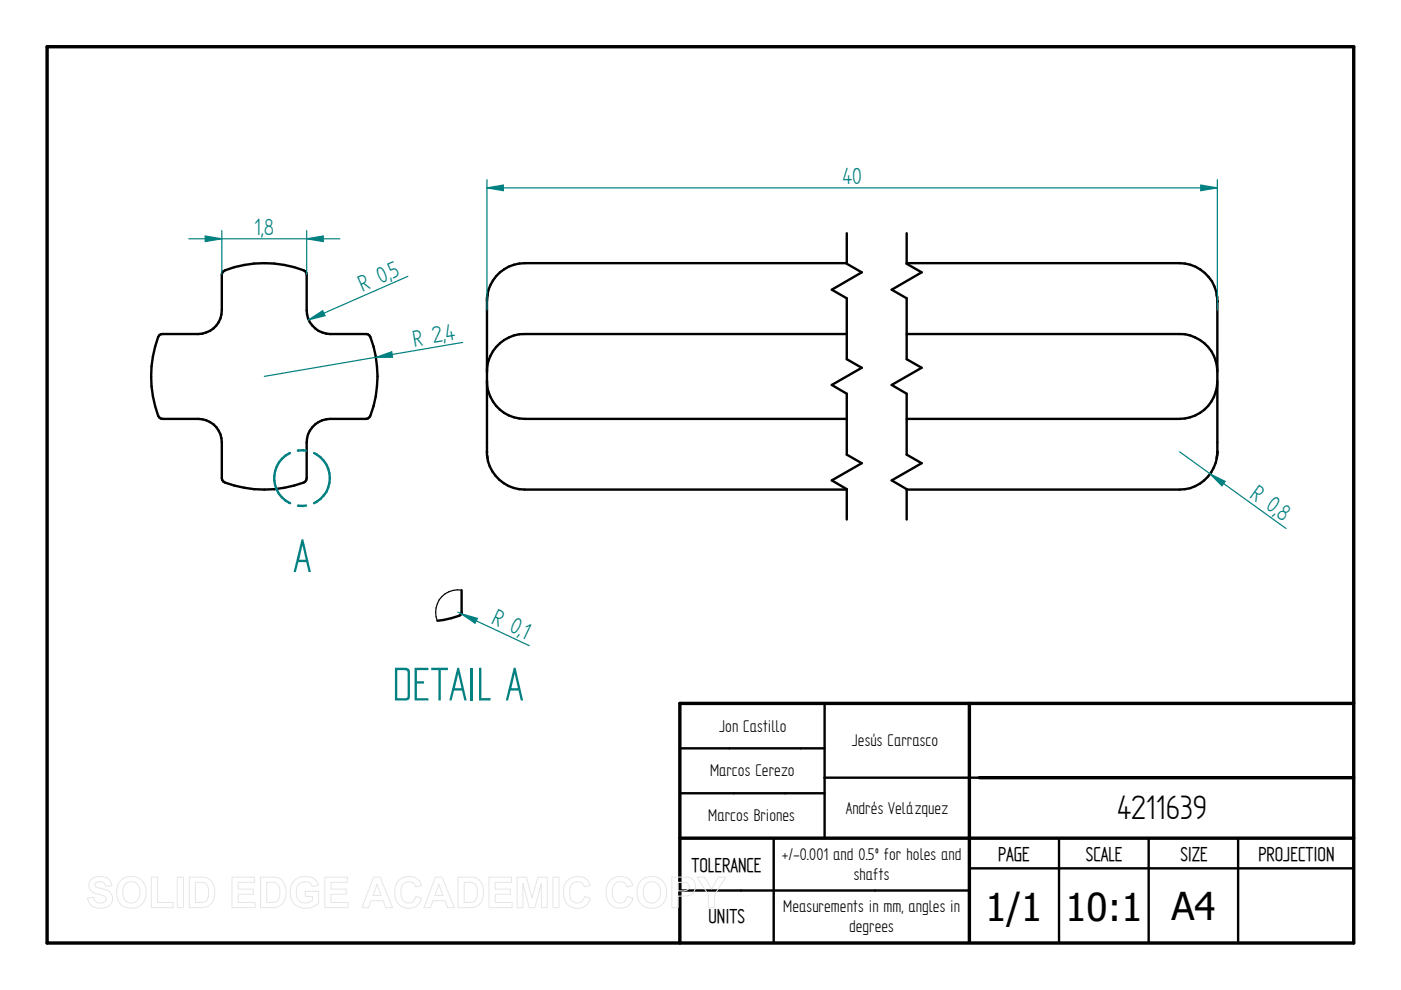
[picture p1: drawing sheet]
<svg xmlns="http://www.w3.org/2000/svg" width="297mm" height="210mm" viewBox="0 0 297 210" stroke-linecap="round" stroke-linejoin="round" font-family="sans-serif">
<path d="M10 9.9h277v190h-277zM205.5 149.1v50.5M287 149.1h-142.9v50.8M144.1 177.7h142.9M207.6 164.9h79.4" fill="none" stroke="#000" stroke-width=".72"/>
<g fill="none" stroke="#000" stroke-width=".51">
<path d="M179.5 55.8h-68.3a8 8 0 0 0-8 8M192.2 55.8h57.9a8.1 8.1 0 0 1 8 7.2M33.7 71.1l.8-.3h7.5a5 5 0 0 0 5-5v-7.5l.4-.8a22.6 22.6 0 0 1 17.3 0l.3 .8v7.5a5.1 5.1 0 0 0 5 5h7.6l.7 .3a22.6 22.6 0 0 1 0 17.4l-.7 .3h-7.6a5 5 0 0 0-5 5v7.6l-.3 .7a23.1 23.1 0 0 1-17.3 0l-.4-.7v-7.6a4.9 4.9 0 0 0-5-5h-7.5l-.8-.3a23.1 23.1 0 0 1 0-17.4zM103.4 62.5l-.2 .6v33.4l.2 .7M179.5 70.8h-68.3a8 8 0 0 0-8 8M192.2 70.8h57.9a8 8 0 0 1 8 8M257.9 62.4l.2 1.4v32l-.2 1.4M103.2 80.8a8 8 0 0 0 8 8h68.3M103.3 96.6a8 8 0 0 0 7.9 7.2h68.3M258.1 80.8a8 8 0 0 1-8 8h-57.9M258.1 95.8a8.1 8.1 0 0 1-8 8h-57.9M144.1 158.7h30.7"/>
<path d="M174.8 149.1v28.6M144.1 168.2h30.7M164 177.7v22.2M207.6 164.9h-32.8M224.5 177.7v22.2M243.5 177.7v22.2M262.5 177.7v22.2M144.1 188.8h61.4M205.5 184.1h81.5"/>
</g>
<path d="M103.2 63.8h.1M258.1 63.8h.1M103.2 95.8h.1M258.1 95.8h.1" fill="none" stroke="#000" stroke-width=".25"/>
<g fill="#000">
<circle cx="258.1" cy="63.8" r=".25"/>
<circle cx="103.2" cy="95.8" r=".25"/>
<circle cx="258.1" cy="95.8" r=".25"/>
</g>
<path d="M103.2 39.8l3.5-.6v1.2zM103.2 38.1v27.7M258.1 38.1v27.7" fill="none" stroke="#008080" stroke-width=".25"/>
<path d="M103.2 39.8l3.5-.6v1.2z" fill="#008080"/>
<path d="M254.6 39.2l3.5 .6-3.5 .6z" fill="none" stroke="#008080" stroke-width=".25"/>
<path d="M254.6 39.2l3.5 .6-3.5 .6z" fill="#008080"/>
<path d="M103.2 39.8h154.9M250.1 95.8l22.6 16.3M256.6 100.5l3.2 1.6-.7 .9z" fill="none" stroke="#008080" stroke-width=".25"/>
<path d="M256.6 100.5l3.2 1.6-.7 .9z" fill="#008080"/>
<path d="M79.7 75.8l3.4-1.2 .1 1.1zM98.1 72.6l-42.1 7.2" fill="none" stroke="#008080" stroke-width=".25"/>
<path d="M79.7 75.8l3.4-1.2 .1 1.1z" fill="#008080"/>
<path d="M86.5 58.6l-21.1 9.2M65.4 67.8l3-1.9 .5 1z" fill="none" stroke="#008080" stroke-width=".25"/>
<path d="M65.4 67.8l3-1.9 .5 1z" fill="#008080"/>
<path d="M61.5 96.1a5.9 5.9 0 0 0-3.4 5.3 5.9 5.9 0 0 0 3.4 5.3M63.2 95.5h1.7M66.6 96.1a5.9 5.9 0 0 1 3.3 5.3 5.9 5.9 0 0 1-3.3 5.3M64.9 107.2h-1.7" fill="none" stroke="#008080" stroke-width=".51"/>
<path d="M97.9 125.1v4.7l-.3 .6a16 16 0 0 1-4.9 1.2" fill="none" stroke="#000" stroke-width=".51"/>
<path d="M97.9 125.1a4.7 4.7 0 0 0-5.2 6.5" fill="none" stroke="#000" stroke-width=".25"/>
<path d="M97.1 129.8l15.1 7.1M97.8 130.1l3.4 1-.5 1z" fill="none" stroke="#008080" stroke-width=".25"/>
<path d="M97.8 130.1l3.4 1-.5 1z" fill="#008080"/>
<path d="M43.5 50l3.5 .6-3.5 .6zM47 48.9v9.4M65 48.9v9.4" fill="none" stroke="#008080" stroke-width=".25"/>
<path d="M43.5 50l3.5 .6-3.5 .6z" fill="#008080"/>
<path d="M65 50.6l3.5-.6v1.2z" fill="none" stroke="#008080" stroke-width=".25"/>
<path d="M65 50.6l3.5-.6v1.2z" fill="#008080"/>
<path d="M40 50.6h32" fill="none" stroke="#008080" stroke-width=".25"/>
<path d="M179.5 49.4v6.5l3.2 1.8-6.3 3.7 3.1 1.8v13l3.2 1.8-6.3 3.6 3.1 1.9v12.9l3.2 1.8-6.3 3.7 3.1 1.8v6.5M192.2 49.4v6.5l3.2 1.8-6.3 3.7 3.1 1.8v13l3.2 1.8-6.3 3.6 3.1 1.9v12.9l3.2 1.8-6.3 3.7 3.1 1.8v6.5" fill="none" stroke="#000" stroke-width=".51"/>
<g fill="none" stroke="#e6e6e6" stroke-width=".21">
<path d="M19.3 186.5a3.1 3.1 0 0 1 4 .2l.4 1.1-1.3 .1a1.28 1.28 0 0 0-1-1 1.28 1.28 0 0 0-1.3 .5v.4a5.6 5.6 0 0 0 2.5 .9 1.98 1.98 0 0 1 1.2 2.4 1.98 1.98 0 0 1-2.2 1.5 2.48 2.48 0 0 1-3-2.2l1.2-.2a1.44 1.44 0 0 0 1.3 1.3 1.44 1.44 0 0 0 1.5-.9 1.18 1.18 0 0 0-1.4-.9 2.36 2.36 0 0 1-2.4-2l.1-.7zM25.8 186.5a3.3 3.3 0 0 1 3.9-.1 3.3 3.3 0 0 1 1.2 3.8 3.2 3.2 0 0 1-3.8 2.3 3.2 3.2 0 0 1-2.4-3.8 3 3 0 0 1 1.1-2.2zM26.5 187.5a1.87 1.87 0 0 1 2.2-.4 1.87 1.87 0 0 1 1 2.1 1.87 1.87 0 0 1-1.8 2.3 1.87 1.87 0 0 1-1.9-2.3l.1-.8zM32.1 186h1.3v5.3h3.3v1.1h-4.6zM37.6 186h1.3v6.4h-1.3zM40.1 186h2.4a2.79 2.79 0 0 1 3 3.3 2.79 2.79 0 0 1-2.9 3.1h-2.5zM41.4 187.1a2.64 2.64 0 0 1 2.5 .5 3.3 3.3 0 0 1-.3 3.5l-.8 .2h-1.4zM49.2 186h4.8v1.1h-3.5v1.4h3.2v1.1h-3.2v1.7h3.6v1.1h-4.9zM55.2 186h2.4a2.79 2.79 0 0 1 3.1 3.3 2.79 2.79 0 0 1-3 3.1h-2.5zM56.6 187.1a2.64 2.64 0 0 1 2.4 .5 3.3 3.3 0 0 1-.3 3.5l-.8 .2h-1.3zM62.3 186.8a3.6 3.6 0 0 1 4.6-.2l.6 1.1-1.3 .3a1.8 1.8 0 0 0-2.2-1 1.8 1.8 0 0 0-1.2 2.1 2.01 2.01 0 0 0 1.1 2.2 2.01 2.01 0 0 0 2.3-.4v-.8h-1.5v-1.1h2.9v2.6a3.8 3.8 0 0 1-5.5-.3 4 4 0 0 1 .2-4.5zM68.9 186h4.8v1.1h-3.5v1.4h3.2v1.1h-3.2v1.7h3.6v1.1h-4.9z"/>
<path d="M79.2 186h1.4l2.6 6.4h-1.4l-.6-1.4h-2.5l-.6 1.4h-1.4zM79.9 187.5l.9 2.4h-1.7zM84.5 186.7a2.87 2.87 0 0 1 4.9 1l-1.3 .3a1.6 1.6 0 0 0-1.8-1 1.6 1.6 0 0 0-1.3 1.7 2.19 2.19 0 0 0 1.3 2.7 1.55 1.55 0 0 0 1.9-1.3l1.2 .4a2.93 2.93 0 0 1-3.4 2 2.93 2.93 0 0 1-2.3-3.3v-.6a3.2 3.2 0 0 1 .8-1.9zM92.3 186h1.4l2.6 6.4h-1.4l-.5-1.4h-2.6l-.5 1.4h-1.4zM93 187.5l.9 2.4h-1.7zM97.1 186h2.4a2.79 2.79 0 0 1 3 3.3 2.79 2.79 0 0 1-2.9 3.1h-2.5zM98.4 187.1a2.64 2.64 0 0 1 2.4 .5 3.3 3.3 0 0 1-.2 3.5l-.9 .2h-1.3zM103.7 186h4.8v1.1h-3.5v1.4h3.2v1.1h-3.2v1.7h3.6v1.1h-4.9zM109.6 186h2l1.2 4.4 1.2-4.4h2v6.4h-1.2v-5.1l-1.4 5.1h-1.2l-1.3-5.1v5.1h-1.3zM117.2 186h1.3v6.4h-1.3zM120.3 186.7a2.87 2.87 0 0 1 4.8 1l-1.2 .3a1.6 1.6 0 0 0-1.9-1 1.6 1.6 0 0 0-1.2 1.7 2.19 2.19 0 0 0 1.3 2.7 1.55 1.55 0 0 0 1.8-1.3l1.3 .4a2.93 2.93 0 0 1-3.5 2 2.93 2.93 0 0 1-2.2-3.3v-.6a3.2 3.2 0 0 1 .8-1.9zM129.3 186.7a2.87 2.87 0 0 1 4.9 1l-1.2 .3a1.6 1.6 0 0 0-1.9-1 1.6 1.6 0 0 0-1.3 1.7 2.19 2.19 0 0 0 1.3 2.7 1.55 1.55 0 0 0 1.9-1.3l1.2 .4a2.93 2.93 0 0 1-3.4 2 2.93 2.93 0 0 1-2.3-3.3l.1-.6a3.2 3.2 0 0 1 .7-1.9z"/>
<path d="M136.2 186.5a3.3 3.3 0 0 1 3.9-.1 3.3 3.3 0 0 1 1.1 3.8 3.2 3.2 0 0 1-3.7 2.3 3.2 3.2 0 0 1-2.4-3.8 3 3 0 0 1 1.1-2.2zM136.9 187.5a1.87 1.87 0 0 1 2.2-.4 1.87 1.87 0 0 1 .9 2.1 1.87 1.87 0 0 1-1.8 2.3 1.87 1.87 0 0 1-1.8-2.3l.1-.8zM142.4 186h2.1a2.5 2.5 0 0 1 2.7 1 2.08 2.08 0 0 1-.1 2.2 2.08 2.08 0 0 1-2.1 .8h-1.2v2.4h-1.4zM143.8 187.1h.6a1.28 1.28 0 0 1 1.7 .9 1.22 1.22 0 0 1-1.6 .9h-.7zM147.8 186h1.5l1.6 2.5 1.4-2.5h1.6l-2.4 3.7v2.7h-1.3v-2.7z"/>
</g>
<g font-size="11.3" fill="#008080">
<text x="62.1" y="121.3">A</text>
<text x="83.2" y="148.5">DETAIL A</text>
</g>
<g font-size="8.1">
<text x="236.9" y="173.7">4211639</text>
<text x="208.9" y="195.3">1/1</text>
<text x="225.9" y="195.3">10:1</text>
<text x="248.4" y="195.1">A4</text>
</g>
<g font-size="5.6" fill="#008080">
<text x="178.6" y="39">40</text>
<text x="53.9" y="49.8">1,8</text>
<text x="83.2" y="59.1" transform="rotate(-24 83.2 59.1)">5</text>
<text x="76.9" y="61.8" transform="rotate(-24 76.9 61.8)">R 0,</text>
<text x="87.8" y="73.5" transform="rotate(-10 87.8 73.5)">R 2,</text>
<text x="94.7" y="72.3" transform="rotate(-10 94.7 72.3)">4</text>
<text x="264.8" y="105.3" transform="rotate(36 264.8 105.3)">R 0,</text>
<text x="270.4" y="109.3" transform="rotate(36 270.4 109.3)">8</text>
<text x="104" y="132.1" transform="rotate(25 104 132.1)">R 0,</text>
<text x="110.2" y="135" transform="rotate(25 110.2 135)">1</text>
</g>
<g font-size="4.8">
<text x="146.6" y="184.8">TOLERANCE</text>
<text x="211.6" y="182.5">PAGE</text>
<text x="230.2" y="182.5">SCALE</text>
<text x="250.3" y="182.5">SIZE</text>
<text x="266.8" y="182.5">PROJECTION</text>
<text x="150.2" y="195.8">UNITS</text>
</g>
<g font-size="4.1">
<text x="152.5" y="155.1">Jon Castillo</text>
<text x="180.6" y="158.2">Jesús Carrasco</text>
<text x="150.5" y="164.5">Marcos Cerezo</text>
<text x="179.3" y="172.6">Andrés Velázquez</text>
<text x="150.2" y="174.1">Marcos Briones</text>
<text x="165.8" y="182.4">+/-0.001 and 0.5º for holes and</text>
<text x="181" y="186.6">shafts</text>
<text x="166.1" y="193.5">Measurements in mm, angles in</text>
<text x="180" y="197.6">degrees</text>
</g>
</svg>
